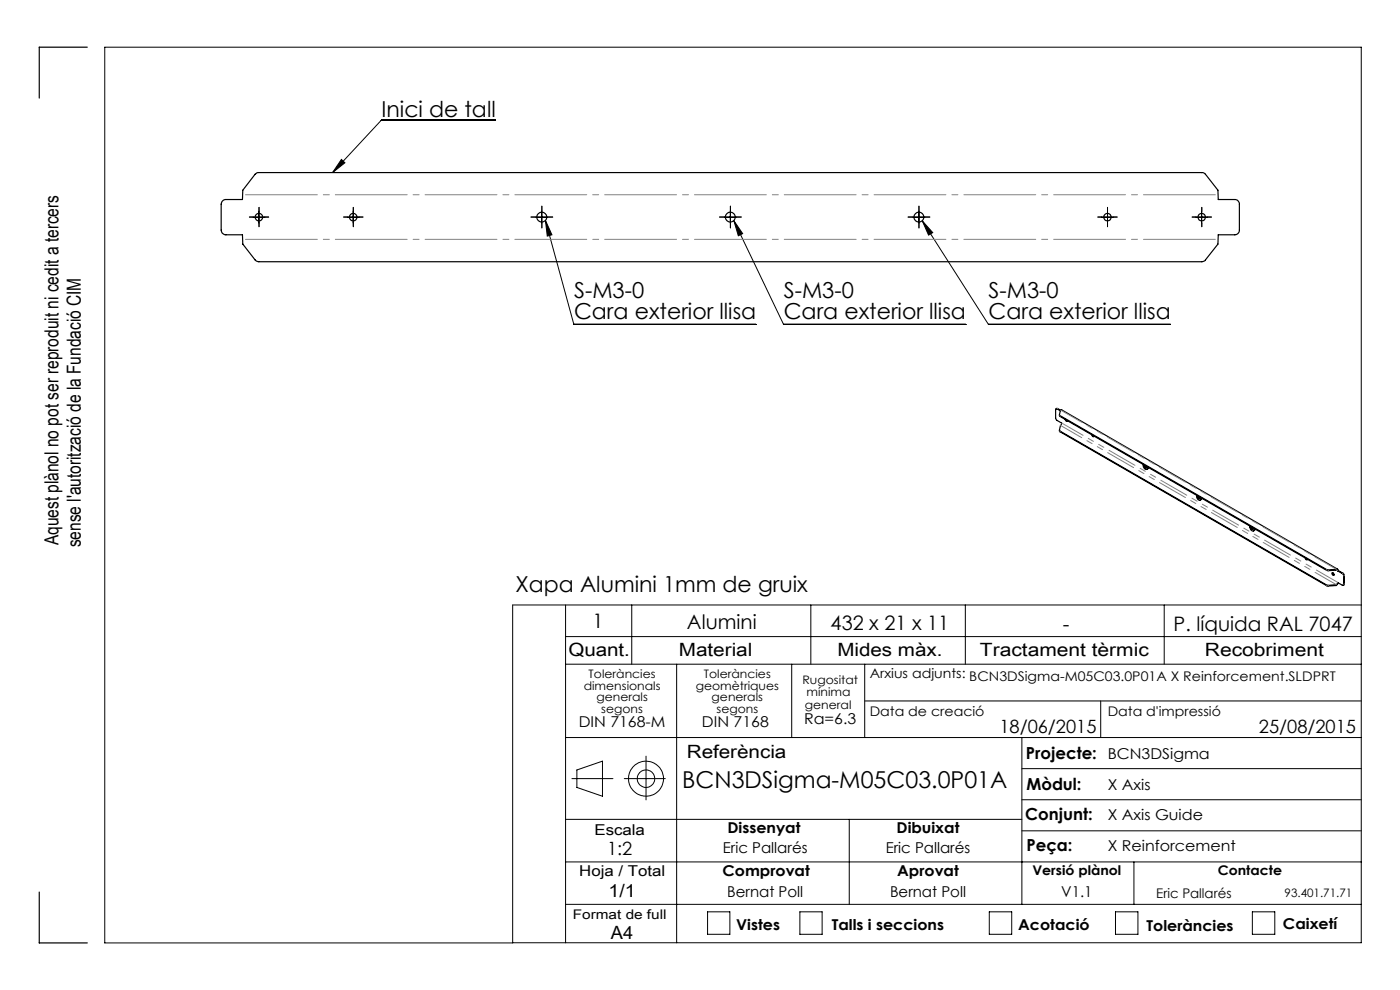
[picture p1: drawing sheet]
<svg xmlns="http://www.w3.org/2000/svg" width="297mm" height="210mm" viewBox="0 0 297 210" stroke-linecap="round" stroke-linejoin="round" font-family="sans-serif">
<g fill="none" stroke="#000" stroke-width=".21">
<path d="M22.2 10h266.6v190h-266.6zM72.4 33.8l.8 .7-2.6 2.1zM105.1 25.5h-24.2l-10.3 11.1M53.7 46.1h2.5M54.9 44.8v2.5M73.7 46.1h2.5M74.9 44.8v2.5M113.7 46.1h2.5M114.9 44.8v2.5M115.7 46.8l1.4 3-1 .3zM115.7 46.8l6 22h38.7M153.7 46.1h2.5"/>
<path d="M154.9 44.8v2.5M155.7 46.8l1.9 2.8-1 .4zM155.7 46.8l10.5 22h38.7M193.7 46.1h2.5M194.9 44.8v2.5M195.7 46.8l2.2 2.5-.9 .6zM195.7 46.8l14 22h38.6M233.7 46.1h2.5M234.9 44.8v2.5M253.7 46.1h2.5M254.9 44.8v2.5M242.9 98.7l.1 .1a.24 .24 0 0 1 .3 .3 .24 .24 0 0 1-.3 .2 .24 .24 0 0 1-.2-.3z"/>
<path d="M254.1 105.4a.24 .24 0 0 1 .3 .1 .24 .24 0 0 1-.1 .3zM265.4 111.9a.26 .26 0 0 1 .3 .1 .26 .26 0 0 1-.1 .4zM120 128.3v71.7M120 135h168.8M134 128.3v12.6M172 128.3v12.6M204.8 128.3v12.6M247 128.3v12.6M288.8 128.3h-180v71.7M120 140.9h168.8M120 156.4h168.8M143.5 140.9v59.1"/>
<path d="M168 140.9v15.5M183.4 140.9v15.5M183.4 148.7h105.4M216.8 156.4v35.4M233.5 148.7v7.7M120 173.8h96.8M121.3 165.2h8.7M122.4 163.3l5.4-1.8v7.4l-5.4-1.9zM132.4 165.2h8.7M137.1 160.4v9.3M180.2 173.8v18M216.8 176.2h72"/>
<path d="M216.8 169.6h72M216.8 163h72M120 182.8h168.8M120 191.8h168.8M150.1 193.4h4.7v4.8h-4.7zM169.7 193.4h4.7v4.8h-4.7zM209.9 193.4h4.7v4.8h-4.7zM236.6 193.4h4.8v4.8h-4.8zM240.6 182.8v9M265.7 193.4h4.7v4.8h-4.7z"/>
<circle cx="137" cy="165.2" r="1.87"/>
<circle cx="137" cy="165.2" r="3.7"/>
</g>
<g fill="none" stroke="#000" stroke-width=".21" stroke-dasharray="15.2 1.3 1.3 1.3">
<path d="M53.7 46h-.8M55 44.8v-.8M55 47.3v.8M56.2 46h.8M73.7 46h-.8M75 44.8v-.8M75 47.3v.8M76.2 46h.8M113.7 46h-1.1M115 44.8v-1.1M115 47.3v1M116.2 46h1.1"/>
<path d="M153.7 46h-1.1M155 44.8v-1.1M155 47.3v1M156.2 46h1.1M193.7 46h-1.1M195 44.8v-1.1M195 47.3v1M196.2 46h1.1M233.7 46h-.8M235 44.8v-.8M235 47.3v.8M236.2 46h.8"/>
<path d="M253.7 46h-.8M255 44.8v-.8M255 47.3v.8M256.2 46h.8"/>
</g>
<g fill="none" stroke="#000" stroke-width=".25">
<path d="M18.5 10h-10.2v10.8M47.2 42.6l.5-.3h3.7l.1-2 2.6-3.3 .6-.4h200.5l.5 .4 2.7 3.3v2h3.5a.96 .96 0 0 1 1 1v5.5a.96 .96 0 0 1-1 1h-3.5v2l-2.7 3.4-.6 .3h-200.3l-.7-.4-2.6-3.3-.1-2h-3.5a1.02 1.02 0 0 1-1-1v-5.5zM224 86.7l.3-.1 .7 .4M224.8 88v.2l56.7 32.7 2-.1M224.8 88l.1 .3 56.5 32.7 2.1-.1M224.8 91.3v.3l56.7 32.7 2-.1M224.9 87.1l-.7-.4-.3 .1v2l.2 .3 1.1 .6-.4 1.5 .1 .2 56.5 32.7 2.1-.1M225 87h.2l58.6 33.7M225 87l-.2 1M226 89l.2 .4 .2-.2M226.2 89.1l.2 .2M231.6 92.2l.3 .4 .2-.1"/>
<path d="M231.8 92.3l.3 .3M242.6 98.6a.74 .74 0 0 0 .7 .9l.1-.5M242.9 98.8l.2 .1-.1 .4-.2-.3zM243.6 99.2l-.3 .4M253.9 105.1a.74 .74 0 0 0 .7 1l.1-.6M254.2 105.3a.21 .21 0 0 1 .3 .2 .21 .21 0 0 1-.2 .3zM255 105.7l-.4 .4M265.2 111.6a.71 .71 0 0 0 .8 1v-.5M265.5 111.9h.2v.3a.24 .24 0 0 1-.3 0 .24 .24 0 0 1 .1-.3zM266.2 112.2l-.3 .4M276.9 118.3l.1 .4 .3 .1 .1-.2M277.1 118.5l.3 .2"/>
<path d="M282.6 121.5a.31 .31 0 0 1 .3 .2 .31 .31 0 0 1 0 .4l-.3-.3zM282.7 121.5l.1 .3 .2 .2M283.5 120.8l.3-.1 .1 .3M283.5 120.9l.3 .2M283.5 120.8v.1M283.5 124v.2M283.8 121.1l1.2 .8v2.1l-.2 .1-1-.5-.3 .4M283.9 123.6l-.4 .6M283.9 121l1.3 .9v2.1l-.2 .1M283.9 121l-.1 .1M8.3 189.2v10.8h10.2"/>
<circle cx="54.9" cy="46.1" r=".81"/>
<circle cx="74.9" cy="46.1" r=".81"/>
<circle cx="114.9" cy="46.1" r="1.05"/>
<circle cx="154.9" cy="46.1" r="1.05"/>
<circle cx="195" cy="46.1" r="1.05"/>
<circle cx="234.9" cy="46.1" r=".79"/>
<circle cx="254.9" cy="46.1" r=".8"/>
</g>
<path d="M51.5 50.8h206.9M258.4 41.3h-206.9" fill="none" stroke="#808080" stroke-width=".21" stroke-dasharray="15.2 1.3 1.3 1.3" stroke-dashoffset="-.6"/>
<path d="M155.7 46.8l1.9 2.8-1 .4zM195.7 46.8l2.2 2.5-.9 .6zM115.7 46.8l1.4 3-1 .3zM72.4 33.8l.8 .7-2.6 2.1z" fill="#000"/>
<path d="M225 87l58.5 33.7M225 90.2l58.5 33.8M283.8 123.5l-58.6-33.8" fill="none" stroke="#808080" stroke-width=".21" stroke-dasharray="6.3 1.3 1.3 1.3 1.3 1.3" stroke-dashoffset="1.1"/>
<path d="M224.4 86.6l-.1 .1M224.9 88.1v.2M224.9 91.4v.2M281.5 121v-.2M281.5 124.2v-.1M281.8 120.9v.1M281.8 124.1v.2M283.5 120.9l.3 .2M284.8 121.7l.1-.1M285.1 123.9h.1M285.2 122.1h-.1" fill="none" stroke="#808080" stroke-width=".21" stroke-dasharray="6.3 1.3 1.3 1.3 1.3 1.3"/>
<text font-size="4.9" x="144.7" y="167.2">BCN3DSigma-M05C03.0P01A</text>
<g font-size="4.7">
<text x="80.9" y="24.8">Inici de tall</text>
<text x="121.8" y="63.2">S-M3-0</text>
<text x="166.3" y="63.2">S-M3-0</text>
<text x="209.7" y="63.2">S-M3-0</text>
<text x="121.8" y="67.7">Cara exterior llisa</text>
<text x="166.3" y="67.7">Cara exterior llisa</text>
<text x="209.7" y="67.7">Cara exterior llisa</text>
<text x="109.4" y="125.6">Xapa Alumini 1mm de gruix</text>
</g>
<g font-size="4.2">
<text x="125.7" y="133.2">1</text>
<text x="145.7" y="133.3">Alumini</text>
<text x="176.2" y="133.6">432 x 21 x 11</text>
<text x="225.5" y="133.9">-</text>
<text x="249" y="133.9">P. líquida RAL 7047</text>
</g>
<g font-size="4.1">
<text x="12.4" y="115.7" transform="rotate(-90 12.4 115.7)">Aquest plànol no pot ser reproduit ni cedit a tercers</text>
<text x="17.1" y="116.1" transform="rotate(-90 17.1 116.1)">sense l'autorització de la Fundació CIM</text>
</g>
<g font-size="3.9">
<text x="120.6" y="139.2">Quant.</text>
<text x="144" y="139.2">Material</text>
<text x="177.7" y="139.2">Mides màx.</text>
<text x="207.9" y="139.2">Tractament tèrmic</text>
<text x="255.6" y="139.2">Recobriment</text>
<text x="212" y="155.5">18/06/2015</text>
<text x="267.1" y="155.5">25/08/2015</text>
<text x="145.7" y="160.7">Referència</text>
<text x="128.8" y="181.4">1:2</text>
<text x="129.1" y="190.3">1/1</text>
<text x="129.6" y="199.1">A4</text>
</g>
<g font-size="3.5">
<text x="217.6" y="161">Projecte:</text>
<text x="217.7" y="167.6">Mòdul:</text>
<text x="217.5" y="174">Conjunt:</text>
<text x="217.7" y="180.6">Peça:</text>
</g>
<g font-size="3.2">
<text x="122.8" y="154.3">DIN 7168-M</text>
<text x="148.9" y="154.3">DIN 7168</text>
<text x="170.6" y="153.5">Ra=6.3</text>
<text x="235" y="161">BCN3DSigma</text>
<text x="235" y="167.6">X Axis</text>
<text x="235" y="174">X Axis Guide</text>
<text x="126.1" y="177.1">Escala</text>
<text x="154.3" y="176.7">Dissenyat</text>
<text x="190.2" y="176.7">Dibuixat</text>
<text x="122.9" y="185.9">Hoja / Total</text>
<text x="153.3" y="185.9">Comprovat</text>
<text x="153.4" y="181">Eric Pallarés</text>
<text x="187.9" y="181">Eric Pallarés</text>
<text x="190.3" y="185.9">Aprovat</text>
<text x="235" y="180.6">X Reinforcement</text>
<text x="154.3" y="190.3">Bernat Poll</text>
<text x="188.8" y="190.3">Bernat Poll</text>
<text x="225.1" y="190.3">V1.1</text>
<text x="156.2" y="197.3">Vistes</text>
<text x="176.4" y="197.3">Talls i seccions</text>
<text x="216" y="197.3">Acotació</text>
<text x="243.2" y="197.4">Toleràncies</text>
<text x="272.2" y="197">Caixetí</text>
</g>
<g font-size="2.8">
<text x="184.5" y="143.8">Arxius adjunts: BCN3DSigma-M05C03.0P01A X Reinforcement.SLDPRT</text>
<text x="184.5" y="151.9">Data de creació</text>
<text x="235" y="151.9">Data d'impressió</text>
<text x="219" y="185.6">Versió plànol</text>
<text x="258.3" y="185.6">Contacte</text>
<text x="245.3" y="190.5">Eric Pallarés</text>
<text x="121.5" y="194.9">Format de full</text>
</g>
<g font-size="2.5">
<text x="124.9" y="143.8">Toleràncies</text>
<text x="149.3" y="143.8">Toleràncies</text>
<text x="123.8" y="146.3">dimensionals</text>
<text x="126.5" y="148.8">generals</text>
<text x="147.6" y="146.3">geomètriques</text>
<text x="151" y="148.8">generals</text>
<text x="170.2" y="145.2">Rugositat</text>
<text x="171.1" y="147.7">mínima</text>
<text x="127.6" y="151.3">segons</text>
<text x="152" y="151.3">segons</text>
<text x="170.8" y="150.4">general</text>
<text x="272.5" y="190.3">93.401.71.71</text>
</g>
</svg>
